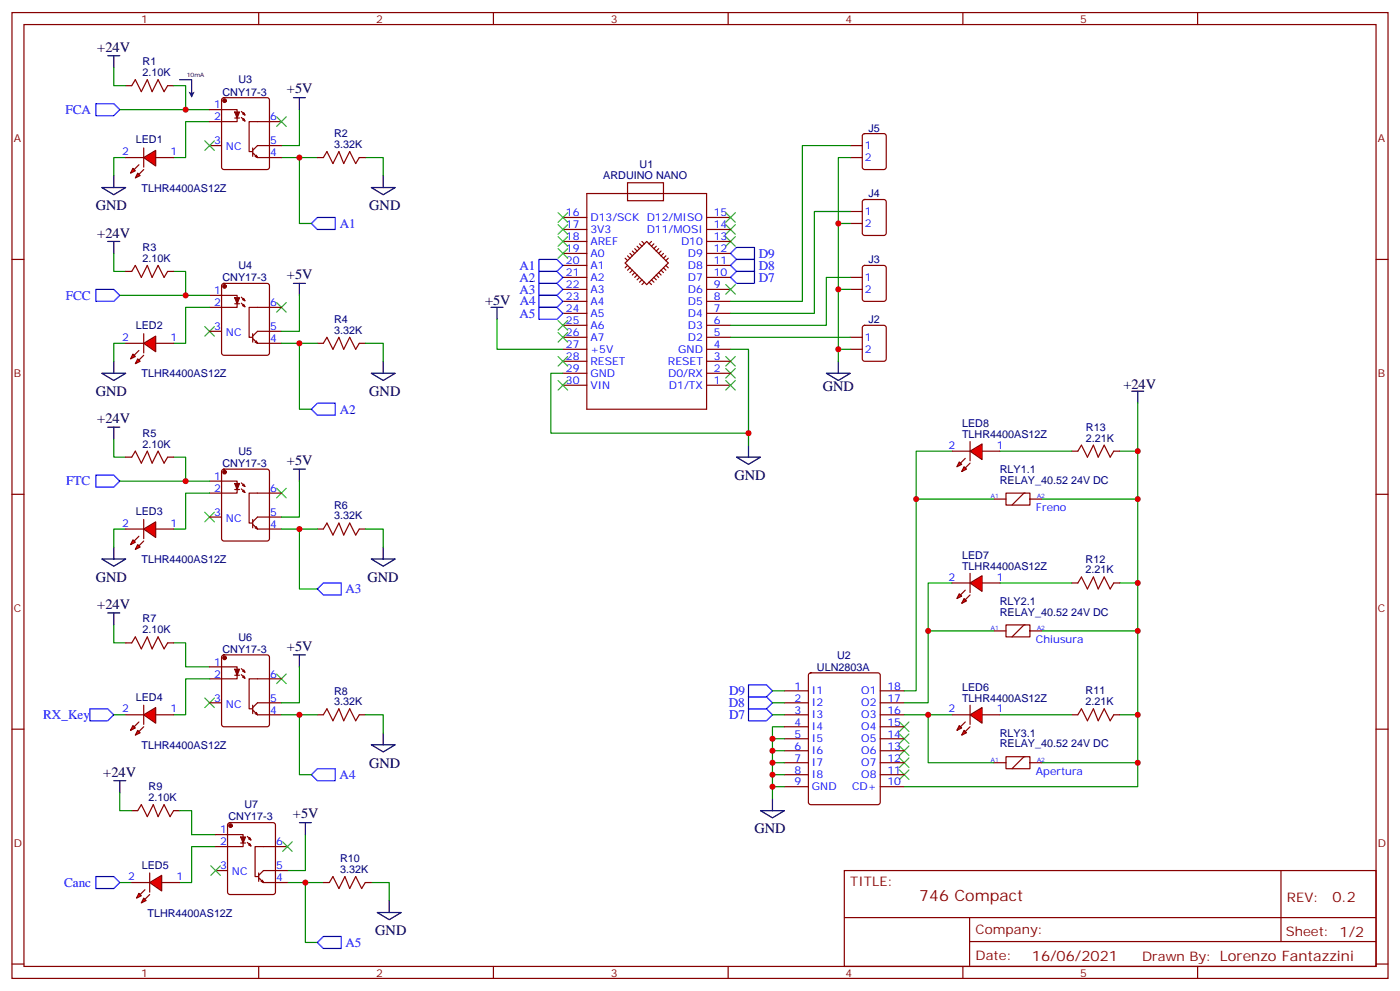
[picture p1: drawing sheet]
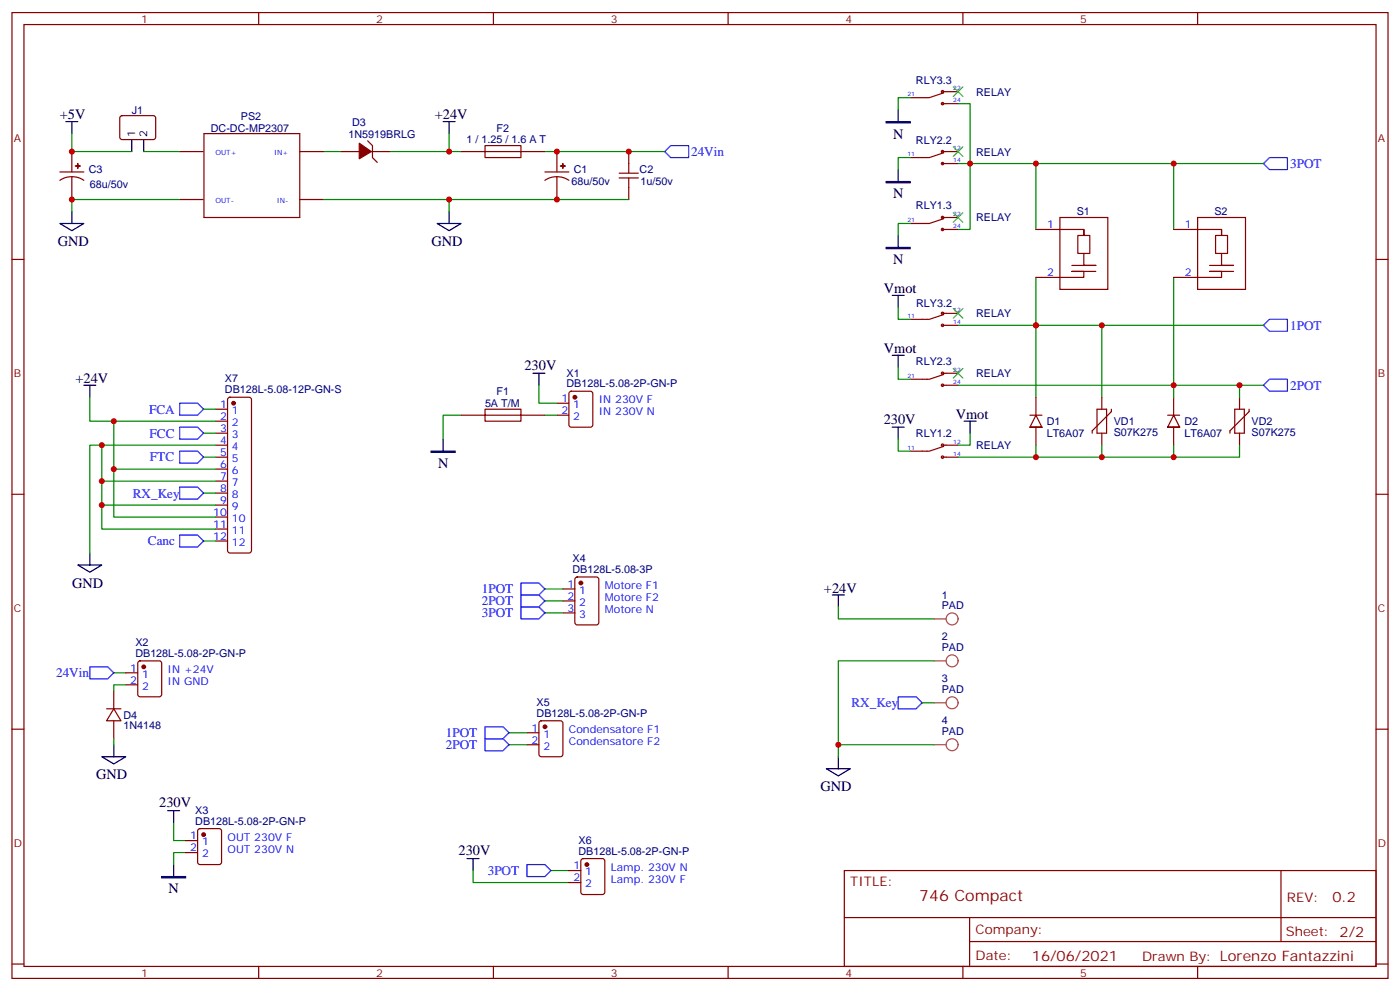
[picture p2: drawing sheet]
# EasyEDA schematic schematic.json

## Sheets
1 Arduino 0.2: TITLE: FAAC 746 Compact; REV: 0.2; Date: 16/06/2021; Sheet: 1/2; Drawn By: Lorenzo Fantazzini; Company: IIS Belluzzi Fioravanti
2 Potenza 0.2: Sheet: 2/2

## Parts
sheet Arduino 0.2
J2  HDR-M-2.54_1x2  [HDR-M-2.54_1X2]
J3  HDR-M-2.54_1x2  [HDR-M-2.54_1X2]
J4  HDR-M-2.54_1x2  [HDR-M-2.54_1X2]
J5  HDR-M-2.54_1x2  [HDR-M-2.54_1X2]
LED1  TLHR4400AS12Z  [TLHR4400AS12Z]
LED2  TLHR4400AS12Z  [TLHR4400AS12Z]
LED3  TLHR4400AS12Z  [TLHR4400AS12Z]
LED4  TLHR4400AS12Z  [TLHR4400AS12Z]
LED5  TLHR4400AS12Z  [TLHR4400AS12Z]
LED6  TLHR4400AS12Z  [TLHR4400AS12Z]
LED7  TLHR4400AS12Z  [TLHR4400AS12Z]
LED8  TLHR4400AS12Z  [TLHR4400AS12Z]
R1  2.10K  [R_AXIAL-0.5]
R2  3.32K  [R_AXIAL-0.5]
R3  2.10K  [R_AXIAL-0.5]
R4  3.32K  [R_AXIAL-0.5]
R5  2.10K  [R_AXIAL-0.5]
R6  3.32K  [R_AXIAL-0.5]
R7  2.10K  [R_AXIAL-0.5]
R8  3.32K  [R_AXIAL-0.5]
R9  2.10K  [R_AXIAL-0.5]
R10  3.32K  [R_AXIAL-0.5]
R11  2.21K  [R_AXIAL-0.5]
R12  2.21K  [R_AXIAL-0.5]
R13  2.21K  [R_AXIAL-0.5]
RLY1  RELAY_40.52 24V DC  [40.52]  (sections 1,2,3)
RLY2  RELAY_40.52 24V DC  [40.52]  (sections 1,2,3)
RLY3  RELAY_40.52 24V DC  [40.52]  (sections 1,2,3)
U1  ARDUINO NANO  [ARDUINO_NANO]
U2  ULN2803A  [DIP-18_L23.0-W6.5-P2.54-LS7.6-BL]
U3  CNY17-3  [DIP-6_L7.3-W6.5-P2.54-LS7.6-BL]
U4  CNY17-3  [DIP-6_L7.3-W6.5-P2.54-LS7.6-BL]
U5  CNY17-3  [DIP-6_L7.3-W6.5-P2.54-LS7.6-BL]
U6  CNY17-3  [DIP-6_L7.3-W6.5-P2.54-LS7.6-BL]
U7  CNY17-3  [DIP-6_L7.3-W6.5-P2.54-LS7.6-BL]
sheet Potenza 0.2
1  PAD  [18AWG_PAD]
2  PAD  [18AWG_PAD]
3  PAD  [18AWG_PAD]
4  PAD  [18AWG_PAD]
C1  68u/50v  [CAP-D6.3×F2.5]
C2  1u/50v  [RAD-0.2]
C3  68u/50v  [CAP-D6.3×F2.5]
D1  LT6A07  [LT6A07]
D2  LT6A07  [LT6A07]
D3  1N5919BRLG  [DO-41_BD2.4-L4.7-P8.70-D0.9-RD]
D4  1N4148  [DO-35_BD2.0-L4.0-P8.00-D0.5-FD]
F1  5A T/M  [VERTICAL 5X20 FUSEHOLDER]
F2  1 / 1.25 / 1.6 A T  [VERTICAL 5X20 FUSEHOLDER]
J1  HDR-M-2.54_1x2  [HDR-M-2.54_1X2]
PS2  DC-DC-MP2307  [DC-DC-STEP-DOWN-MP2307]
S1  KEMET PMR210  [KEMET PMR210]
S2  KEMET PMR210  [KEMET PMR210]
VD1  S07K275  [S07K275]
VD2  S07K275  [S07K275]
X1  DB128L-5.08-2P-GN-P  [CONN-TH_2P-P5.08_DB128L-5.08-2P-GN-P]
X2  DB128L-5.08-2P-GN-P  [CONN-TH_2P-P5.08_DB128L-5.08-2P-GN-P]
X3  DB128L-5.08-2P-GN-P  [CONN-TH_2P-P5.08_DB128L-5.08-2P-GN-P]
X4  DB128L-5.08-3P  [CONN-TH_DB128L-5.08-3P]
X5  DB128L-5.08-2P-GN-P  [CONN-TH_2P-P5.08_DB128L-5.08-2P-GN-P]
X6  DB128L-5.08-2P-GN-P  [CONN-TH_2P-P5.08_DB128L-5.08-2P-GN-P]
X7  DB128L-5.08-12P-GN-S  [CONN-TH_12P-P5.08_DB128L-5.08-12P-GN-S]

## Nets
24Vin: C1.1 C2.2 F2.1 X2.1
230V: RLY1.11 X1.1 X3.1 X6.2
+5V: C3.1 J1.1 U1.27(+5V) U3.5(C) U4.5(C) U5.5(C) U6.5(C) U7.5(C)
+24V: 1.1(P$1) D3.1(C) F2.2 R1.2 R3.2 R5.2 R7.2 R9.2 R11.2 R12.2 R13.1 RLY1.A2 RLY2.A2 RLY3.A2 U2.10(CD+) X7.2 X7.6 X7.10
GND: 2.1(P$1) 4.1(P$1) C1.2 C2.1 C3.2 D4.1 J2.2 J3.2 J4.2 J5.2 LED1.2 LED2.2 LED3.2 PS2.IN- PS2.OUT- R2.1 R4.1 R6.1 R8.1 R10.1 U1.4(GND) U1.29(GND) U2.4(I4) U2.5(I5) U2.6(I6) U2.7(I7) U2.8(I8) U2.9(GND) X7.4 X7.7 X7.9 X7.11
1POT: D1.1(K) RLY3.14 S1.2(N) VD1.1 X4.1 X5.1
2POT: D2.1(K) RLY2.24 S2.2(N) VD2.1 X4.2 X5.2
3POT: RLY1.24 RLY2.14 RLY3.24 S1.1(L) S2.1(L) X4.3 X6.1
A1: R2.2 U1.20(A1) U3.4(E)
A2: R4.2 U1.21(A2) U4.4(E)
A3: R6.2 U1.22(A3) U5.4(E)
A4: R8.2 U1.23(A4) U6.4(E)
A5: R10.2 U1.24(A5) U7.4(E)
Canc: LED5.2 X7.12
D7: U1.10(D7) U2.3(I3)
D8: U1.11(D8) U2.2(I2)
D9: U1.12(D9) U2.1(I1)
FCA: R1.1 U3.1 X7.1
FCC: R3.1 U4.1 X7.3
FTC: R5.1 U5.1 X7.5
N: F1.1 RLY1.21 RLY2.11 RLY3.21 X3.2
RX_Key: 3.1(P$1) LED4.2 X7.8
Vmot: RLY1.12 RLY2.21 RLY3.11
Net-(D1-2): D1.2(A) D2.2(A) RLY1.14 VD1.2 VD2.2
Net-(D3-2): D3.2(A) PS2.IN+
Net-(D4-2): D4.2 X2.2
Net-(F1-2): F1.2 X1.2
Net-(J1-2): J1.2 PS2.OUT+
Net-(J2-1): J2.1 U1.5(D2)
Net-(J3-1): J3.1 U1.6(D3)
Net-(J4-1): J4.1 U1.7(D4)
Net-(J5-1): J5.1 U1.8(D5)
Net-(LED1-1): LED1.1 U3.2
Net-(LED2-1): LED2.1 U4.2
Net-(LED3-1): LED3.1 U5.2
Net-(LED4-1): LED4.1 U6.2
Net-(LED5-1): LED5.1 U7.2
Net-(LED6-1): LED6.1 R11.1
Net-(LED6-2): LED6.2 RLY3.A1 U2.16(O3)
Net-(LED7-1): LED7.1 R12.1
Net-(LED7-2): LED7.2 RLY2.A1 U2.17(O2)
Net-(LED8-1): LED8.1 R13.2
Net-(LED8-2): LED8.2 RLY1.A1 U2.18(O1)
Net-(R7-1): R7.1 U6.1
Net-(R9-1): R9.1 U7.1

Not connected (* = marked no-connect by the designer): RLY1 22*; RLY2 12* 22*; RLY3 12* 22*; U1 1(D1/TX)* 2(D0/RX)* 3(RESET)* 9(D6)* 13(D10)* 14(D11/MOSI)* 15(D12/MISO)* 16(D13/SCK)* 17(3V3)* 18(AREF)* 19(A0)* 25(A6)* 26(A7)* 28(RESET)* 30(VIN)*; U2 11(O8)* 12(O7)* 13(O6)* 14(O5)* 15(O4)*; U3 3(NC)* 6(BASE)*; U4 3(NC)* 6(BASE)*; U5 3(NC)* 6(BASE)*; U6 3(NC)* 6(BASE)*; U7 3(NC)* 6(BASE)*

## Notes on the sheets
sheet 1
- 10mA
- Freno
- Chiusura
- Apertura
sheet 2
- IN 230V F
- IN 230V N
- Motore F1
- Motore F2
- Motore N
- IN +24V
- IN GND
- Condensatore F1
- Condensatore F2
- OUT 230V F
- OUT 230V N
- Lamp. 230V N
- Lamp. 230V F
